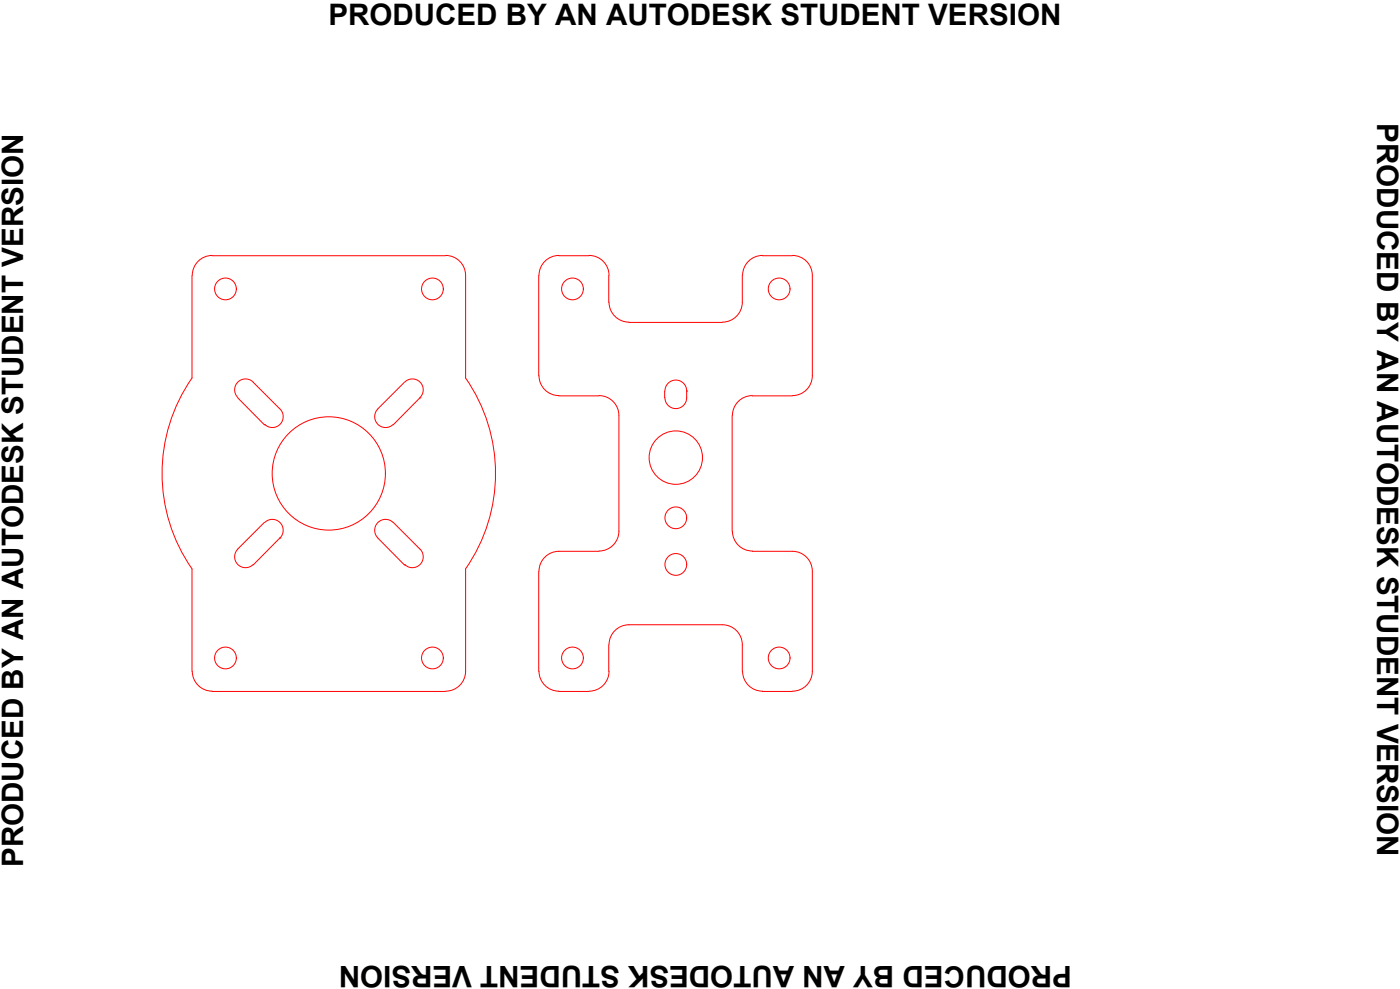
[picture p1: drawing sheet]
<svg xmlns="http://www.w3.org/2000/svg" width="210mm" height="148mm" viewBox="0 0 210 148" stroke-linecap="round" stroke-linejoin="round" font-family="sans-serif">
<!-- layer: 0 -->
<g fill="none" stroke="#f00" stroke-width=".15">
<path d="M31.8 38.3h35M31.8 38.3a2.98 2.98 0 0 0-3 3M66.8 38.3a2.98 2.98 0 0 1 3 3v15.3a25 25 0 0 1 0 28.6M83.8 38.3h4.5M83.8 38.3a2.98 2.98 0 0 0-3 3M88.3 38.3a2.98 2.98 0 0 1 3 3M114.3 38.3h4.5M114.3 38.3a2.98 2.98 0 0 0-3 3M118.8 38.3a2.98 2.98 0 0 1 3 3v15a2.98 2.98 0 0 1-3 3M28.8 41.3v15.3a25 25 0 0 0 0 28.6M35.6 59.6l4 4M38 57.2a1.63 1.63 0 0 0-2.3 0 1.63 1.63 0 0 0 0 2.4"/>
<path d="M38 57.3l4 4M60.6 57.3l-4 4M60.7 57.2a1.63 1.63 0 0 1 2.3 0 1.63 1.63 0 0 1 0 2.4M62.9 59.6h.1M62.9 59.6l-3.9 4M80.8 41.3v15M80.8 56.3a2.98 2.98 0 0 0 3 3M83.8 59.3h6M89.8 59.3a2.98 2.98 0 0 1 3 3v17.3a2.98 2.98 0 0 1-3 3M91.3 41.3v4M91.3 45.3a2.98 2.98 0 0 0 3 3M94.3 48.3h14"/>
<path d="M99.7 58.6v1M99.7 58.6a1.63 1.63 0 0 1 1.6-1.7 1.63 1.63 0 0 1 1.7 1.7M103 58.6a2.2 2.2 0 0 1-.9 2.4 1.63 1.63 0 0 1-2.4-1.4M103 58.6h.1M111.3 41.3v4a2.98 2.98 0 0 1-3 3M112.8 59.3h6M112.8 59.3a2.98 2.98 0 0 0-3 3M39.6 63.6h.1M39.6 78.3l-4 4M39.7 78.3a1.63 1.63 0 0 1 2.3 0 1.63 1.63 0 0 1 0 2.3M42 61.3a1.63 1.63 0 0 1 0 2.3 1.63 1.63 0 0 1-2.3 0M56.7 61.3a1.63 1.63 0 0 0 0 2.3 1.63 1.63 0 0 0 2.3 0"/>
<path d="M59 78.3a1.63 1.63 0 0 0-2.3 0 1.63 1.63 0 0 0 0 2.3l3.9 4M59 78.3l3.9 4M109.8 62.3v17.3M109.8 79.6a2.98 2.98 0 0 0 3 3M28.8 85.3v15.3M35.7 82.3a1.63 1.63 0 0 0 0 2.3 1.63 1.63 0 0 0 2.3 0M42 80.6h.1M42 80.6l-4 4M60.6 84.6h.1M63 82.3a1.63 1.63 0 0 1 0 2.3 1.63 1.63 0 0 1-2.3 0M69.8 85.3v15.3a2.98 2.98 0 0 1-3 2.9M80.8 85.6v15"/>
<path d="M83.8 82.6h6M83.8 82.6a2.98 2.98 0 0 0-3 3M91.3 96.6v4M94.3 93.6h14M94.3 93.6a2.98 2.98 0 0 0-3 3M108.3 93.6a2.98 2.98 0 0 1 3 3v4M112.8 82.6h6M118.8 82.6a2.98 2.98 0 0 1 3 3M121.8 85.6v15a2.98 2.98 0 0 1-3 2.9M28.8 100.6a2.98 2.98 0 0 0 3 2.9M31.8 103.6h35M80.8 100.6a2.98 2.98 0 0 0 3 2.9"/>
<path d="M83.8 103.6h4.5M91.3 100.6a2.98 2.98 0 0 1-3 2.9M111.3 100.6a2.98 2.98 0 0 0 3 2.9M114.3 103.6h4.5"/>
<circle cx="33.8" cy="43.3" r="1.63"/>
<circle cx="64.8" cy="43.3" r="1.63"/>
<circle cx="85.8" cy="43.3" r="1.63"/>
<circle cx="116.8" cy="43.3" r="1.63"/>
<circle cx="49.3" cy="70.9" r="8.5"/>
<circle cx="101.3" cy="68.6" r="4"/>
<circle cx="101.3" cy="77.6" r="1.63"/>
<circle cx="33.8" cy="98.6" r="1.63"/>
<circle cx="64.8" cy="98.6" r="1.63"/>
<circle cx="85.8" cy="98.6" r="1.63"/>
<circle cx="101.3" cy="84.6" r="1.63"/>
<circle cx="116.8" cy="98.6" r="1.63"/>
</g>
<g font-size="4.4">
<text x="49.2" y="3.7">PRODUCED BY AN AUTODESK STUDENT VERSION</text>
<text x="206.5" y="18.5" transform="rotate(90 206.5 18.5)">PRODUCED BY AN AUTODESK STUDENT VERSION</text>
<text x="3.5" y="129.9" transform="rotate(-90 3.5 129.9)">PRODUCED BY AN AUTODESK STUDENT VERSION</text>
<text x="160.7" y="144.7" transform="rotate(-180 160.7 144.7)">PRODUCED BY AN AUTODESK STUDENT VERSION</text>
</g>
</svg>
